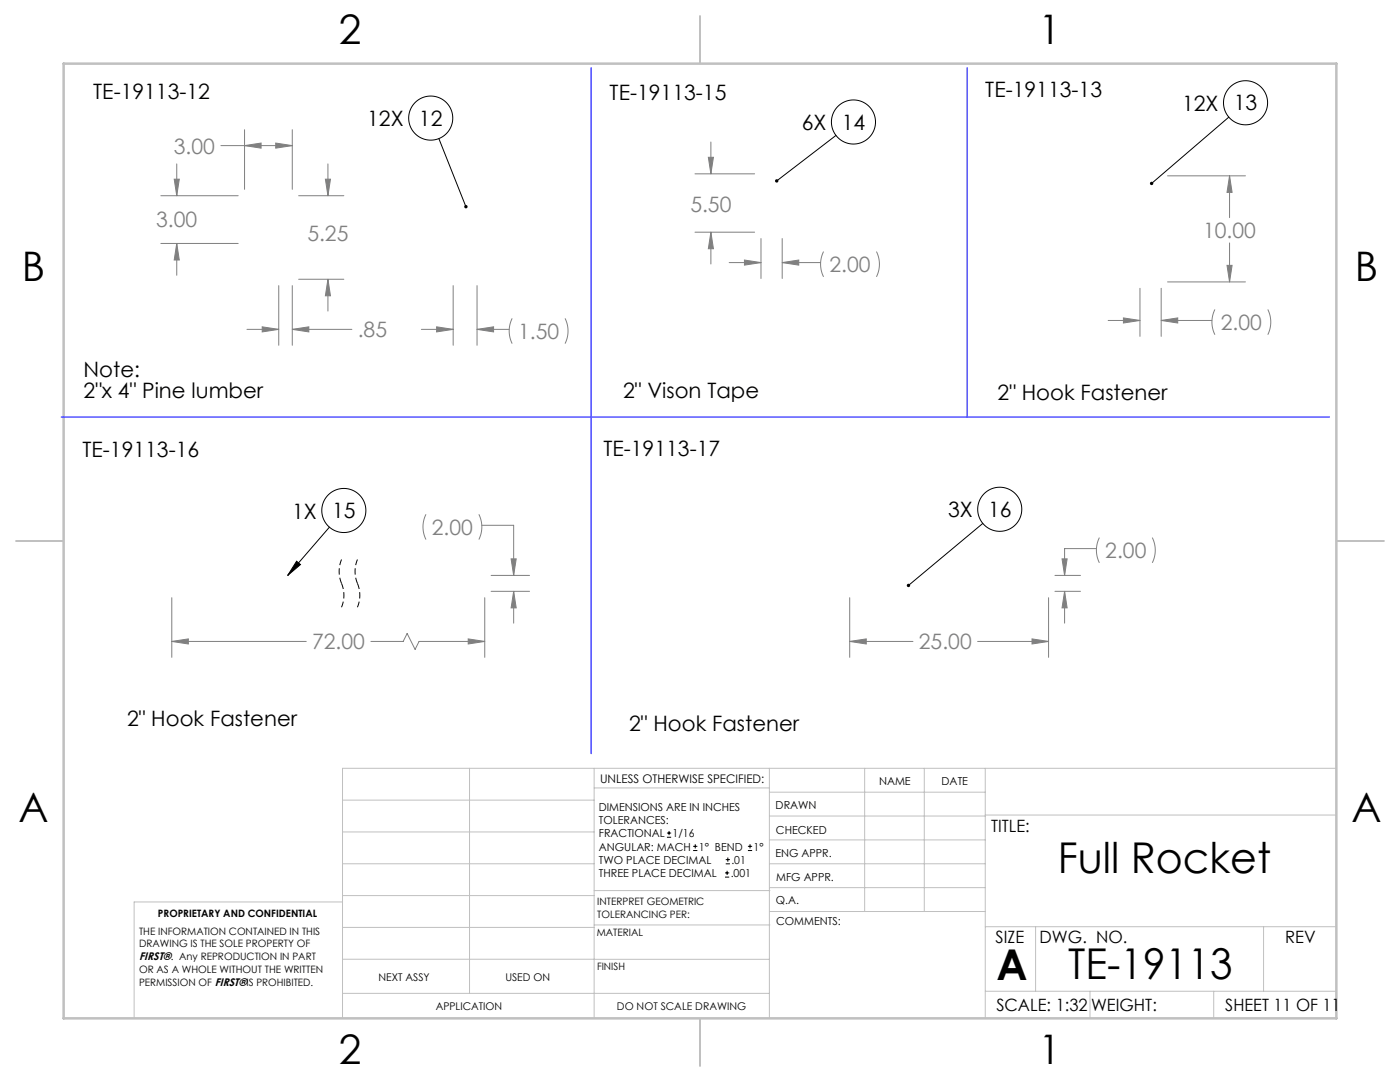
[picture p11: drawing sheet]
<svg xmlns="http://www.w3.org/2000/svg" width="279mm" height="216mm" viewBox="0 0 279 216" stroke-linecap="round" stroke-linejoin="round" font-family="sans-serif">
<g fill="none" stroke="#c0c0c0" stroke-width=".2">
<path d="M68.4 159.7h50.2M93.7 153.3v44.9M118.6 153.3v49.9M118.6 157.2h34.9M153.5 153.3v49.9M153.5 158.1h43.1M172.6 153.3v28.6M184.5 153.3v28.6M196.6 153.3v49.9M266.7 153.3h-198.3v49.9M68.4 178.7h50.2M68.4 172.4h50.2"/>
<path d="M68.4 166h50.2M68.4 180h-41.6v23.2M118.6 177.7h35.1M153.5 167.6h43.1M153.5 162.8h43.1M153.5 172.4h43.1M153.5 177.1h43.1M196.6 162.6h70.1M68.4 198.2h85.1M68.4 185.1h50.2M68.4 191.4h50.2M118.6 191.4h34.9"/>
<path d="M118.6 184.6h35.1M153.7 181.9h42.9M196.6 197.8h70.1M196.6 184.9h70.1M206.7 184.9v12.9M217.5 197.8v5.4M242.2 197.8v5.4M252.2 184.9v12.9"/>
</g>
<path d="M139.7 3.2v9.5M3.2 107.9h9.5M266.7 107.9h9.5M139.7 203.2v9.5" fill="none" stroke="#c0c0c0" stroke-width=".25"/>
<path d="M12.7 12.7h254v190.5h-254z" fill="none" stroke="#c0c0c0" stroke-width=".5"/>
<g fill="none" stroke="#000" stroke-width=".2">
<path d="M87.6 27.7l5.4 13.5M166.8 27l-11.8 9.1M245.2 23.4l-15.4 13.2M59.2 112l.8 .7-2.6 2.1zM65.7 105.2l-8.3 9.6M196.1 104.4l-14.8 12.4"/>
<circle cx="86" cy="23.6" r="4.4"/>
<circle cx="170.3" cy="24.3" r="4.4"/>
<circle cx="248.6" cy="20.5" r="4.4"/>
<circle cx="68.6" cy="101.9" r="4.4"/>
<circle cx="199.5" cy="101.6" r="4.4"/>
</g>
<path d="M68.2 111.6a6.2 6.2 0 0 0 0 4.8M68.2 116.4a6.2 6.2 0 0 1 0 4.8M71.3 111.6a6.2 6.2 0 0 0 0 4.8M71.3 116.4a6.2 6.2 0 0 1 0 4.8" fill="none" stroke="#000" stroke-width=".2" stroke-dasharray="1.3 .6" stroke-dashoffset=".1" stroke-linecap="butt"/>
<g fill="none" stroke="#808080" stroke-width=".2">
<path d="M32.1 39.1h15.4M34.8 35.8h1l-.5 3.3zM35.3 32.7v6.4M44.1 29.1h14.2M48.8 29.1l3.3-.6v1.1zM48.8 25.9v11.9M55 28.5l3.3 .6-3.3 .5zM58.3 25.9v11.9M59.6 39.1h9M64.9 35.8h1.1l-.6 3.3zM65.4 32.7v6.4M138.7 34.7h11.9"/>
<path d="M141.4 31.4h1l-.5 3.3zM141.9 28.3v6.4M233 35.1h15.6M245.4 35.1v8.3M245.4 35.1l.5 3.3h-1zM32.1 48.6h15.4M35.3 48.6l.5 3.3h-1zM35.3 48.6v6.3M55.6 57v11.9M58.3 57v11.9M59.6 55.7h9M65.4 55.7l.6 3.3h-1.1z"/>
<path d="M65.4 55.7v6.4M90.4 57v11.9M95.2 57v11.9M138.7 46.3h11.9M141.9 46.3l.5 3.3h-1zM141.9 46.3v6.4M145.5 52.4h6.4M148.6 51.9l3.3 .5-3.3 .5zM151.9 47.6v8M156.1 52.4l3.3-.5v1zM156.1 47.6v8M156.1 52.4h7.7"/>
<path d="M164.4 50.2a5.6 5.6 0 0 0 0 5M174.9 50.2a5.6 5.6 0 0 1 0 5M227.5 57.5v9.6M231.7 57.5v9.6M233 56.3h15.6M244.9 53h1l-.5 3.3zM245.4 48.5v7.8M49.3 65.7h6.3M52.3 65.2l3.3 .5-3.3 .5zM58.3 65.7l3.3-.5v1zM58.3 65.7h11.9M84.1 65.7h6.3"/>
<path d="M87.1 65.2l3.3 .5-3.3 .5zM95.2 65.7h6.4M95.2 65.7l3.3-.5v1zM102.2 63.5a5.6 5.6 0 0 0 0 5.1M112.8 63.5a5.6 5.6 0 0 1 0 5.1M221.2 63.9h6.3M224.2 63.4l3.3 .5-3.3 .6zM231.7 63.9h10.2M231.7 63.9l3.3-.5v1.1zM242.5 61.7a5.6 5.6 0 0 0 0 5.1M253 61.7a5.6 5.6 0 0 1 0 5.1M34.3 119.3v11.9"/>
<path d="M85 102.6a5.6 5.6 0 0 0 0 5.1M95.6 102.6a5.6 5.6 0 0 1 0 5.1M96.2 104.8h6.3v10M96.7 119.3v11.9M98 118h7.7M98 114.8h7.7M102 111.5h1l-.5 3.3zM102.5 118l.5 3.3h-1zM102.5 118v6.3M169.6 119.3v11.9M209.3 119.3v11.9M210.5 118h5.1"/>
<path d="M210.5 114.8h5.1M212 111.5h1l-.5 3.3zM212.5 118l.5 3.3h-1zM212.5 118v6.3M218.8 109.5h-6.3v5.3M219.4 107.3a5.6 5.6 0 0 0 0 5M230 107.3a5.6 5.6 0 0 1 0 5M34.3 128l3.3-.5v1zM34.3 128h26.8M74 128h6.5l.8-1.6 1.5 3.2 .8-1.6h13.1M93.4 127.5l3.3 .5-3.3 .5zM169.6 128h12.6"/>
<path d="M169.6 128l3.3-.5v1zM195.1 128h14.2M206 127.5l3.3 .5-3.3 .5z"/>
</g>
<path d="M118 13.5v136.9M193 13.5v69.7M12.2 83.2h253.1" fill="none" stroke="#00f" stroke-width=".2"/>
<path d="M92.8 41a.34 .34 0 0 0-.1 .4 .34 .34 0 0 0 .4 .2l-.1-.4 .1 .4a.34 .34 0 0 0 .2-.5 .34 .34 0 0 0-.5-.1zM154.8 35.8l-.1 .5 .3-.2-.3 .2a.34 .34 0 0 0 .5 .1 .34 .34 0 0 0 .1-.5 .34 .34 0 0 0-.5-.1zM59.2 112l.8 .7-2.6 2.1zM181.1 116.6l-.1 .4 .3-.2-.3 .2a.34 .34 0 0 0 .5 .1 .34 .34 0 0 0 .1-.5 .34 .34 0 0 0-.5 0zM229.6 36.4v.4l.2-.2-.2 .2a.34 .34 0 0 0 .5 .1 .34 .34 0 0 0 0-.5 .34 .34 0 0 0-.5 0z" fill="#000"/>
<g fill="#808080">
<path d="M34.3 128l3.3-.5v1zM93.4 127.5l3.3 .5-3.3 .5zM102.5 118l.5 3.3h-1zM102 111.5h1l-.5 3.3z"/>
<path d="M65.4 55.7l.6 3.3h-1.1zM64.9 35.8h1.1l-.6 3.3zM52.3 65.2l3.3 .5-3.3 .5zM58.3 65.7l3.3-.5v1zM34.8 35.8h1l-.5 3.3zM35.3 48.6l.5 3.3h-1zM55 28.5l3.3 .6-3.3 .5zM48.8 29.1l3.3-.6v1.1zM87.1 65.2l3.3 .5-3.3 .5zM95.2 65.7l3.3-.5v1zM148.6 51.9l3.3 .5-3.3 .5zM156.1 52.4l3.3-.5v1zM141.4 31.4h1l-.5 3.3zM141.9 46.3l.5 3.3h-1zM169.6 128l3.3-.5v1zM206 127.5l3.3 .5-3.3 .5zM212.5 118l.5 3.3h-1zM212 111.5h1l-.5 3.3zM244.9 53h1l-.5 3.3zM245.4 35.1l.5 3.3h-1zM224.2 63.4l3.3 .5-3.3 .6zM231.7 63.9l3.3-.5v1.1z"/>
</g>
<g fill="none" stroke="#000" stroke-width=".2">
<path d="M133.1 167.1h.8M133.1 166.2h.8M133.5 165.8v.8M138.3 169.7h.9M138.3 168.9h.9M138.8 168.5v.8M144.7 175h.8M144.7 174.2h.8M144.8 172.4h.9M144.8 171.5h.9M145.1 173.8v.8M145.3 171.1v.8"/>
<path d="M149.3 169.7h.8M149.3 168.9h.8M149.7 168.5v.8"/>
</g>
<g font-size="8.5">
<text x="211.1" y="174.2">Full Rocket</text>
<text x="198.9" y="195.5">A</text>
<text x="213.2" y="195.4">TE-19113</text>
</g>
<g font-size="8.1">
<text x="67.6" y="8.9">2</text>
<text x="207.3" y="8.9">1</text>
<text x="4.4" y="56.2">B</text>
<text x="270.4" y="56.2">B</text>
<text x="3.7" y="164.1">A</text>
<text x="269.7" y="164.1">A</text>
<text x="67.6" y="212.4">2</text>
<text x="207.3" y="212.4">1</text>
</g>
<g font-size="4.2">
<text x="18.6" y="19.8">TE-19113-12</text>
<text x="121.7" y="19.9">TE-19113-15</text>
<text x="196.6" y="19.3">TE-19113-13</text>
<text x="235.9" y="22.1">12X</text>
<text x="246.2" y="22">13</text>
<text x="73.3" y="25.2">12X</text>
<text x="83.6" y="25.1">12</text>
<text x="160" y="26">6X</text>
<text x="168" y="25.9">14</text>
<text x="16.7" y="75.2">Note:</text>
<text x="16.7" y="79.4">2&quot;x 4&quot; Pine lumber</text>
<text x="124.4" y="79.4">2&quot; Vison Tape</text>
<text x="199.1" y="79.9">2&quot; Hook Fastener</text>
<text x="16.5" y="91.2">TE-19113-16</text>
<text x="120.4" y="91">TE-19113-17</text>
<text x="58.3" y="103.5">1X</text>
<text x="66.3" y="103.4">15</text>
<text x="189.2" y="103.2">3X</text>
<text x="197.2" y="103.2">16</text>
<text x="25.4" y="144.8">2&quot; Hook Fastener</text>
<text x="125.6" y="145.9">2&quot; Hook Fastener</text>
</g>
<g font-size="4.2" fill="#808080">
<text x="34.7" y="30.7">3.00</text>
<text x="31.2" y="45.2">3.00</text>
<text x="137.8" y="42.3">5.50</text>
<text x="240.1" y="47.5">10.00</text>
<text x="61.3" y="48.2">5.25</text>
<text x="165.5" y="54.3">2.00</text>
<text x="243.6" y="65.9">2.00</text>
<text x="71.4" y="67.3">.85</text>
<text x="103.4" y="67.6">1.50</text>
<text x="86.2" y="106.7">2.00</text>
<text x="220.6" y="111.4">2.00</text>
<text x="62.3" y="129.6">72.00</text>
<text x="183.4" y="129.6">25.00</text>
</g>
<g font-size="3.4">
<text x="197.8" y="166">TITLE:</text>
<text x="198.7" y="188.1">SIZE</text>
<text x="207.5" y="188.1">DWG. NO.</text>
<text x="256.5" y="188.2">REV</text>
<text x="198.8" y="201.7">SCALE: 1:32</text>
<text x="217.7" y="201.8">WEIGHT:</text>
<text x="244.5" y="201.7">SHEET 11 OF 11</text>
</g>
<text font-size="2.4" x="119.8" y="156.2">UNLESS OTHERWISE SPECIFIED:</text>
<g font-size="2.2">
<text x="119.5" y="161.8">DIMENSIONS ARE IN INCHES</text>
<text x="154.8" y="161.4">DRAWN</text>
<text x="175.4" y="156.6">NAME</text>
<text x="187.9" y="156.7">DATE</text>
<text x="119.5" y="164.4">TOLERANCES:</text>
<text x="119.5" y="167.1">FRACTIONAL</text>
<text x="134.2" y="167.1">1/16</text>
<text x="154.9" y="166.3">CHECKED</text>
<text x="119.5" y="172.4">TWO PLACE DECIMAL</text>
<text x="119.5" y="169.7">ANGULAR: MACH</text>
<text x="139.5" y="169.7">1° BEND</text>
<text x="146" y="172.4">.01</text>
<text x="150.4" y="169.7">1°</text>
<text x="154.8" y="171">ENG APPR.</text>
<text x="119.5" y="175">THREE PLACE DECIMAL</text>
<text x="145.8" y="175">.001</text>
<text x="154.9" y="175.7">MFG APPR.</text>
<text x="154.9" y="180.4">Q.A.</text>
<text x="154.9" y="184.6">COMMENTS:</text>
<text x="27.8" y="191.6">FIRST®. Any REPRODUCTION IN PART</text>
</g>
<g font-size="2.1">
<text x="75.5" y="195.7">NEXT ASSY</text>
<text x="100.9" y="195.7">USED ON</text>
<text x="86.9" y="201.5">APPLICATION</text>
<text x="123.1" y="201.6">DO NOT SCALE DRAWING</text>
</g>
<g font-size="2">
<text x="31.5" y="182.9">PROPRIETARY AND CONFIDENTIAL</text>
<text x="119.2" y="180.6">INTERPRET GEOMETRIC</text>
<text x="119.2" y="183.1">TOLERANCING PER:</text>
<text x="27.8" y="186.5">THE INFORMATION CONTAINED IN THIS</text>
<text x="27.8" y="189">DRAWING IS THE SOLE PROPERTY OF</text>
<text x="119.1" y="186.7">MATERIAL</text>
<text x="27.8" y="194.1">OR AS A WHOLE WITHOUT THE WRITTEN</text>
<text x="27.8" y="196.7">PERMISSION OF FIRST®IS PROHIBITED.</text>
<text x="119.1" y="193.5">FINISH</text>
</g>
</svg>
